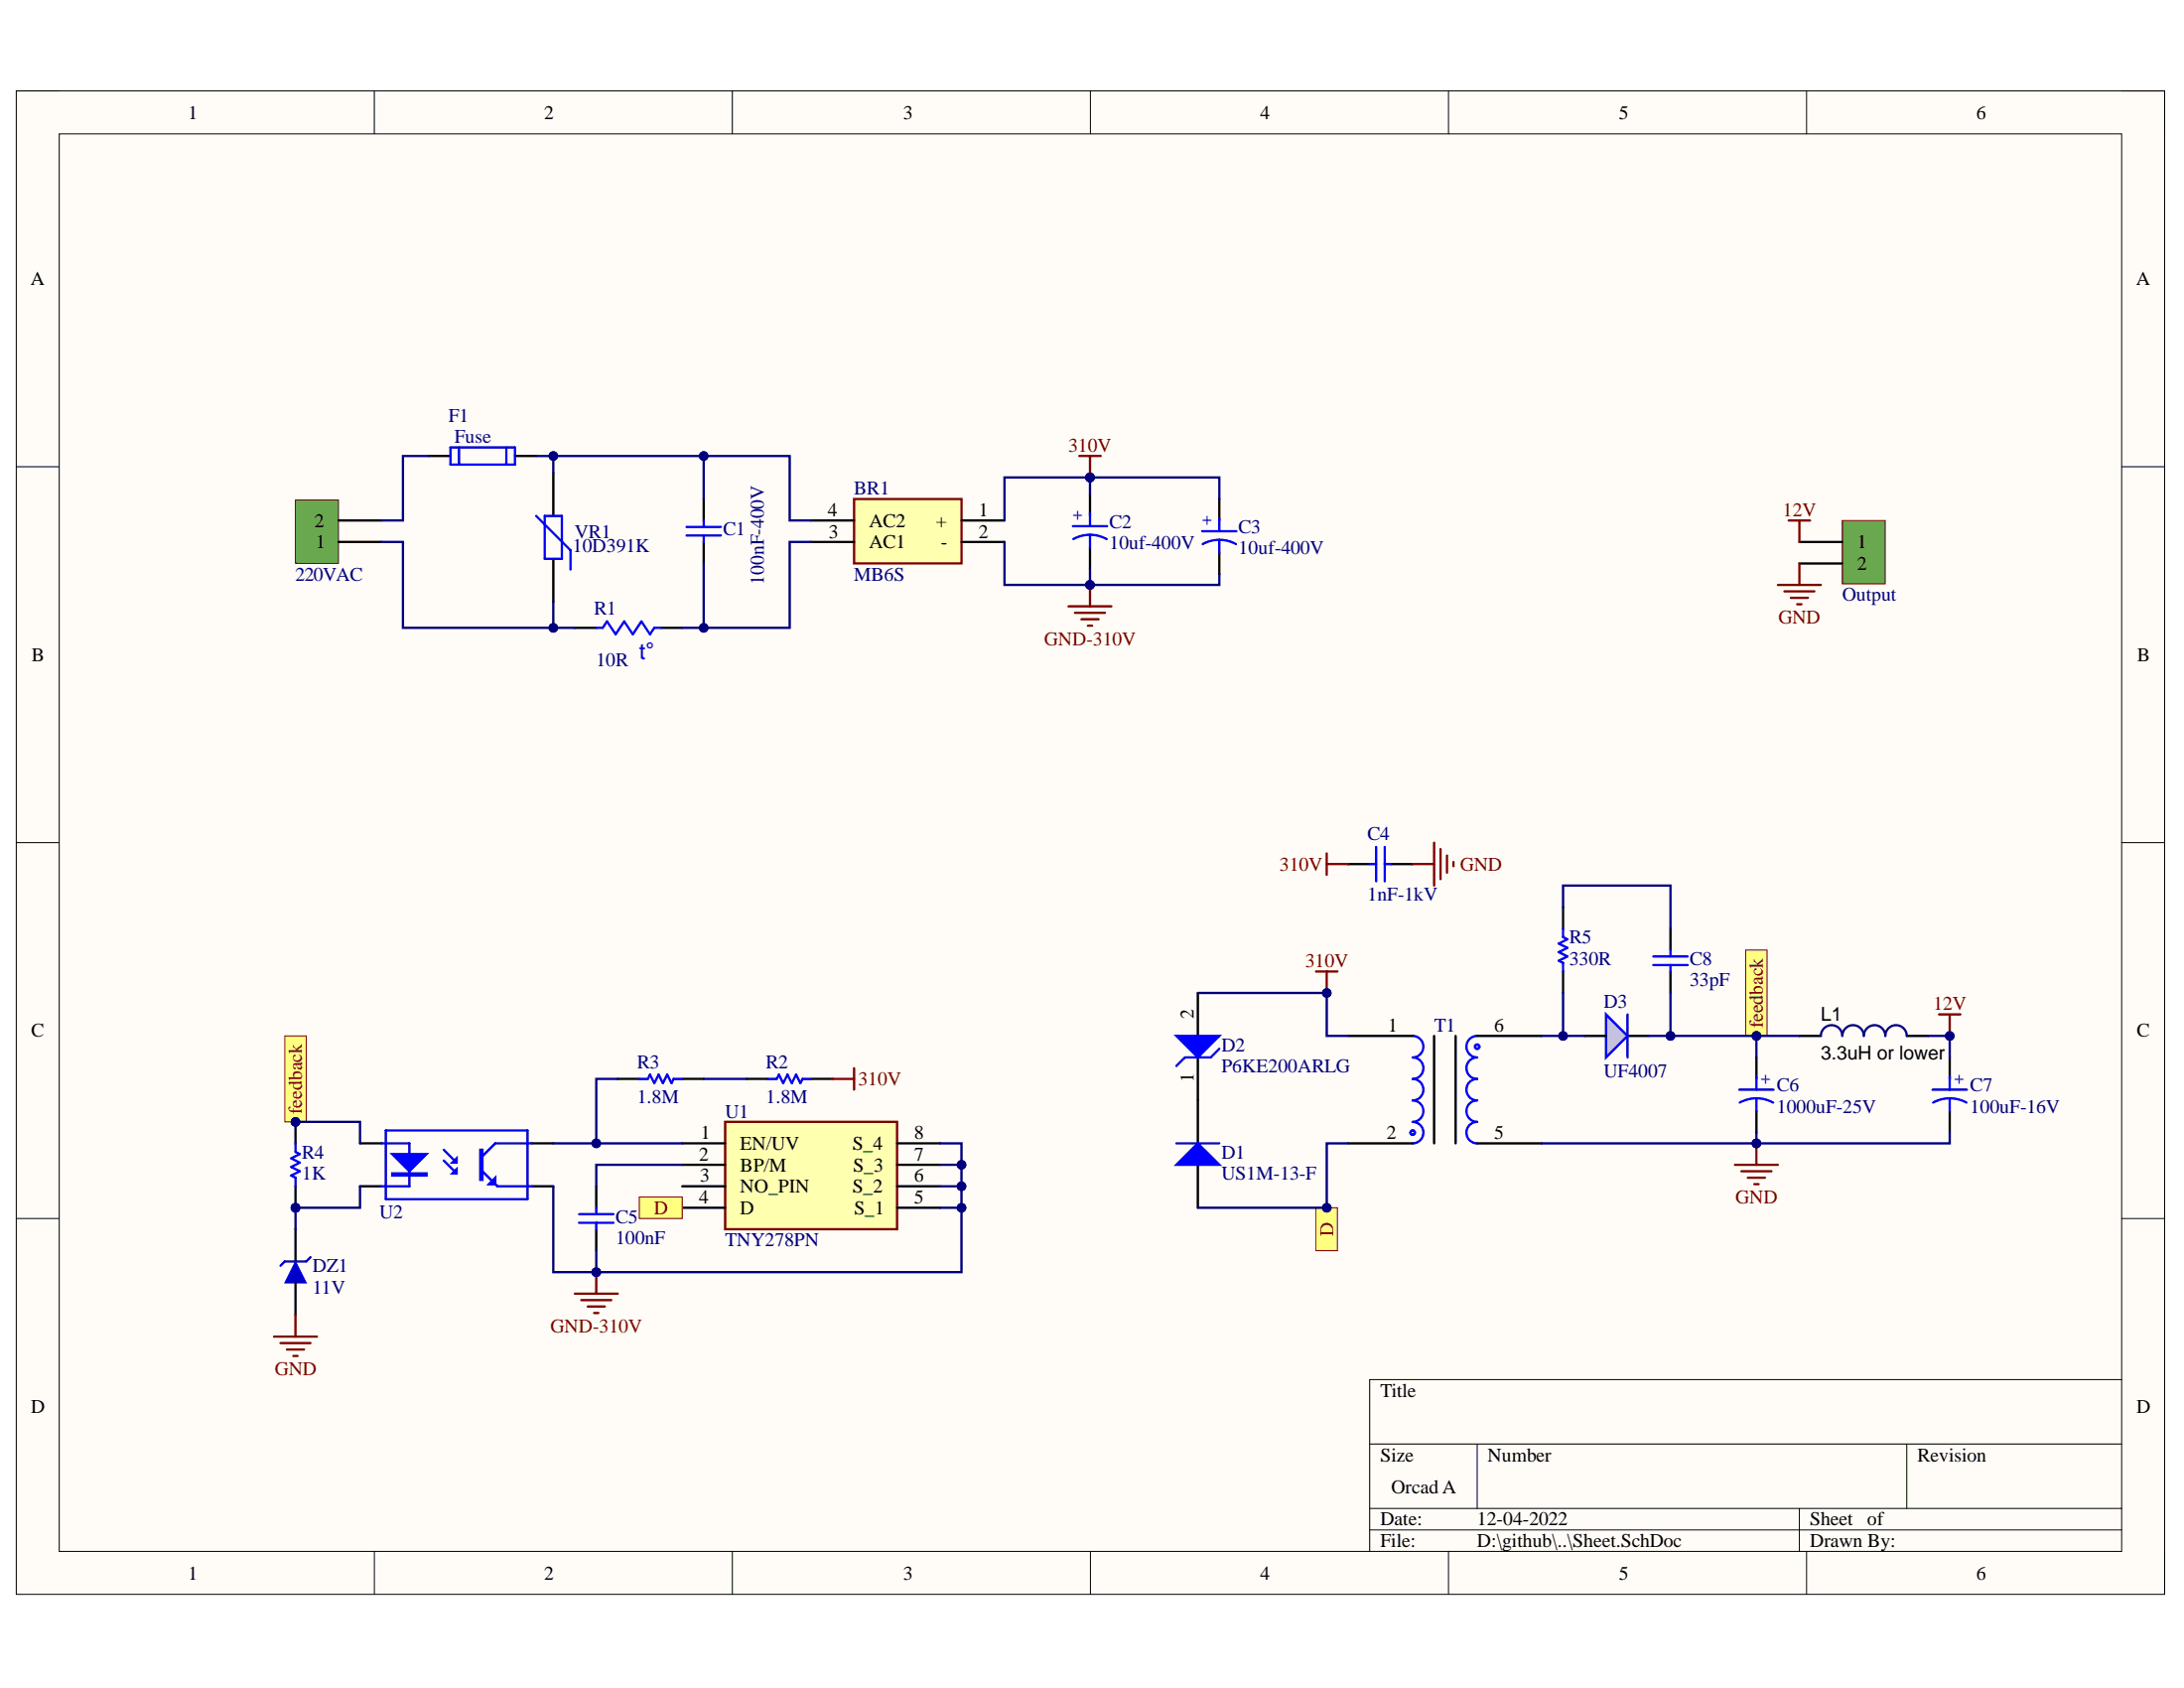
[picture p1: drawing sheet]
# Altium project SMPS_12V.PrjPcb
1 sheet, 26 parts. Net scope: flat (ports and power ports of the same name join across sheets).
Board file: PCB.PcbDoc

## Sheet Sheet.SchDoc
size 254 x 177 mm; SheetNumber: 1; SheetTotal: 1

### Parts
220VAC  Phoenix 2 Pin  [Phoenix_2PIN_RA_P5.08mm]  (value not drawn)
BR1  MB6S  [SOP250P700X270-4N]
C1  100nF-400V  [Cap-100nF-400V]
C2  10uf-400V  [Cap electrolitic radial 10x16-5]
C3  10uf-400V  [Cap electrolitic radial 10x16-5]
C4  1nF-1kV  [CAP1206]
C5  100nF  [CAP805]
C6  1000uF-25V  [Cap electrolitic radial 10x16-5]
C7  100uF-16V  [Cap electrolitic radial 5x11-2]
C8  33pF  [CAP805]
D1  US1M-13-F  [DIOD-SMA-2_A_V]
D2  P6KE200ARLG  [ONSC-SURMETIC40-2-017AA-01]
D3  UF4007  [DO-41]
DZ1  11V  [SOD80, LL-34]
F1  FUSE_HOLDER_METAL  [FUSE_5X20MM_4PIN]  (value not drawn)
L1  3.3uH or lower  [Inductor SMD 3x3.2mm]
Output  Phoenix 2 Pin  [Phoenix_2PIN_RA_P5.08mm]  (value not drawn)
R1  value 10R  [NTC_9]  (hidden comment: 10R[20%])
R2  1.8M  [RES0805_(2012X06L)]
R3  1.8M  [RES0805_(2012X06L)]
R4  1K  [RES0805_(2012X06L)]
R5  330R  [RES0805_(2012X06L)]
T1  EE19-12V  [PCBComponent_1]  (value not drawn)
U1  TNY278PN  [DIP762W56P254L958H406Q8N]
U2  PC817  [SOP4]  (value not drawn)
VR1  10D391K  [10D XXX]

### Ports
D (see Sheet[2C]), D (see Sheet[4D]), feedback (see Sheet[1C]), feedback (see Sheet[5C])

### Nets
12V: C7.1 L1.2 Output.1
310V: BR1.1(+) C2.1 C3.1 C4.2 D2.2(A) R2.2 T1.1
GND: C4.1 C6.2 C7.2 DZ1.1 Output.2 T1.5
GND-310V: BR1.2(-) C2.2 C3.2 C5.1 U1.5(S_1) U1.6(S_2) U1.7(S_3) U1.8(S_4) U2.3(E)
Net220VAC_1: 220VAC.1 R1.1 VR1.1
Net220VAC_2: 220VAC.2 F1.1
NetBR1_3: BR1.3(AC1) C1.2 R1.2
NetBR1_4: BR1.4(AC2) C1.1 F1.2 VR1.2
NetC5_2: C5.2 U1.2(BP/M)
NetC6_1: C6.1 C8.1 D3.2(CATHODE) L1.1 R4.2 U2.1(A) ; port feedback
NetC8_2: C8.2 R5.2
NetD1_1: D1.1(A) T1.2 U1.4(D) ; port D
NetD1_2: D1.2(K) D2.1(K)
NetD3_1: D3.1(ANODE) R5.1 T1.6
NetDZ1_2: DZ1.2 R4.1 U2.2(K)
NetR2_1: R2.1 R3.2
NetR3_1: R3.1 U1.1(EN/UV) U2.4(C)

Not connected (* = marked no-connect by the designer): U1 3(NO_PIN)
